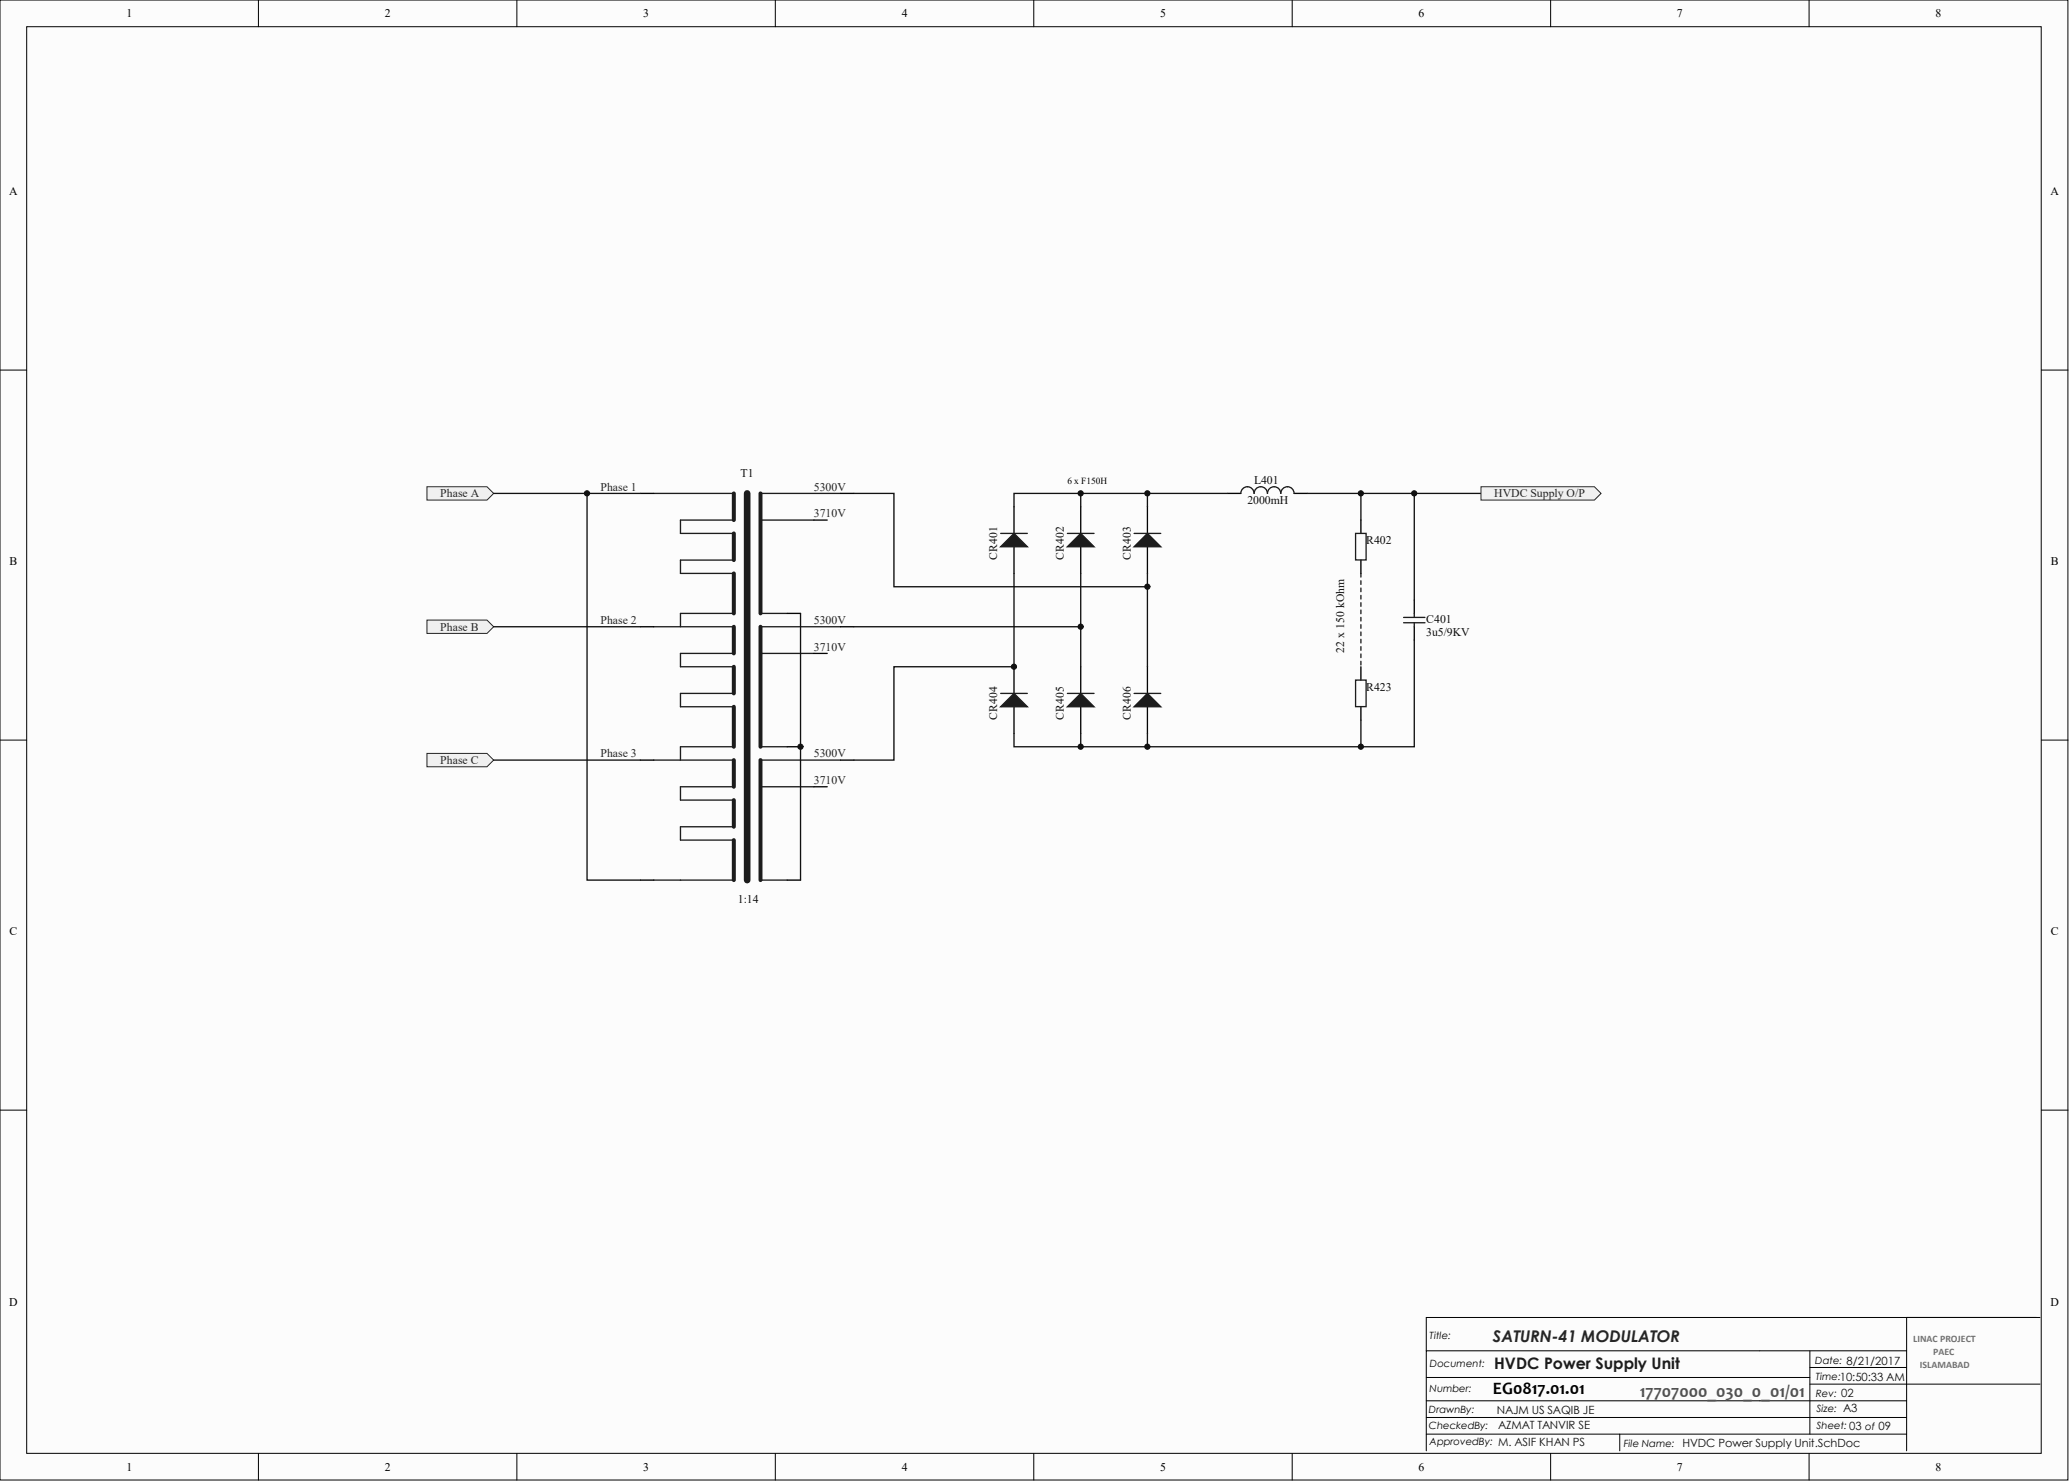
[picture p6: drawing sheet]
<svg xmlns="http://www.w3.org/2000/svg" width="656mm" height="470mm" viewBox="0 0 656 470" stroke-linecap="round" stroke-linejoin="round" font-family="sans-serif">
<g fill="#fcfcfc" stroke="#000" stroke-width=".32">
<path d="M0 0h655.2v469h-655.2z"/>
<path d="M8.5 8.5h638.2v452h-638.2z"/>
</g>
<g fill="none" stroke="#000" stroke-width=".32">
<path d="M81.9 0v8.5M163.8 0v8.5M245.6 0v8.5M327.5 0v8.5M409.4 0v8.5M491.3 0v8.5M573.2 0v8.5M0 117.3h8.5M646.8 117.3h8.4M0 234.5h8.5M646.8 234.5h8.4M0 351.8h8.5"/>
<path d="M646.8 351.8h8.4M645.3 417.5h-193.4v10.5M646.4 417.5h-42.3v42.2M451.9 436.5h121.5M573.4 438.6h73M573.4 428v26.5M573.4 433.3h30.7M604.1 428h-152.2v31.7M451.9 454.5h152.2M451.9 443.9h152.2M451.9 449.2h152.2M513.2 454.5v5.2"/>
<path d="M81.9 460.6v8.4M163.8 460.6v8.4M245.6 460.6v8.4M327.5 460.6v8.4M409.4 460.6v8.4M491.3 460.6v8.4M573.2 460.6v8.4"/>
</g>
<g fill="none" stroke="#000" stroke-width=".42">
<path d="M202.9 156.4h4.2M266.3 156.4h4.2M388.9 156.4h4.2M410 156.4h4.3M257.9 164.8h4.2M321.3 160.6v8.4M321.3 173.3v8.4M342.4 160.6v8.4M342.4 173.3v8.4M363.5 160.6v8.4M363.5 173.3v8.4M431.2 164.8v4.2"/>
<path d="M431.2 177.5v4.2M202.9 198.6h4.2M249.4 194.4h4.2M266.3 198.6h4.2M448.1 190.2v4.2M448.1 198.6v4.2M257.9 207.1h4.2M321.3 211.3v8.4M342.4 211.3v8.4M363.5 211.3v8.4M431.2 211.3v4.2M249.4 236.6h4.2"/>
<path d="M321.3 224v8.4M342.4 224v8.4M363.5 224v8.4M431.2 224v4.2M202.9 240.9h4.2M257.9 249.3h4.2M266.3 240.9h4.2M202.9 278.9h4.2M249.4 278.9h4.2"/>
</g>
<g fill="#1c1c1c" stroke="#1c1c1c" stroke-width=".42">
<path d="M317 173.3l4.3-4.3 4.2 4.3z"/>
<path d="M338.2 173.3l4.2-4.3 4.2 4.3z"/>
<path d="M359.3 173.3l4.2-4.3 4.3 4.3z"/>
<path d="M317 224l4.3-4.3 4.2 4.3z"/>
<path d="M338.2 224l4.2-4.3 4.2 4.3z"/>
<path d="M359.3 224l4.2-4.3 4.3 4.3z"/>
</g>
<g fill="none" stroke="#1c1c1c" stroke-width=".42">
<path d="M207.1 156.4h25.4M241 156.4h25.3M397.3 156.4a2.09 2.09 0 0 0-2.1-2.2 2.09 2.09 0 0 0-2.1 2.2M410 156.4a2.11 2.11 0 0 0-2.1-2.2 2.11 2.11 0 0 0-2.1 2.2 2.11 2.11 0 0 0-2.1-2.2 2.11 2.11 0 0 0-2.1 2.2 2.09 2.09 0 0 0-2.1-2.2 2.09 2.09 0 0 0-2.1 2.2M232.5 164.8h-16.9v4.2h16.9M232.5 177.5h-16.9v4.2h16.9M241 164.8h16.9M317 169h8.5M338.2 169h8.4M359.3 169h8.5M429.5 169h3.3v8.4h-3.3zM207.1 198.6h25.4"/>
<path d="M232.5 194.4h-16.9v4.2M241 194.4h8.4M241 198.6h25.3M444.7 195.6h6.8M444.7 197.3h6.8M448.1 194.4v1.2M448.1 197.3v1.3M232.5 219.7h-16.9v4.3h16.9M232.5 207.1h-16.9v4.2h16.9M241 207.1h16.9M317 219.7h8.5M338.2 219.7h8.4"/>
<path d="M359.3 219.7h8.5M429.5 215.5h3.3v8.4h-3.3zM232.5 236.6h-16.9v4.3M241 236.6h8.4M207.1 240.9h25.4M232.5 249.3h-16.9v4.2h16.9M241 240.9h25.3M241 249.3h16.9M207.1 278.9h25.4M232.5 262h-16.9v4.2h16.9M241 278.9h8.4"/>
</g>
<g fill="none" stroke="#0e0e0e" stroke-width=".42">
<path d="M186 156.4v122.5h16.9M270.5 156.4h12.7v29.5h80.3M342.4 156.4v4.2M363.5 156.4h25.4M414.3 156.4h54.9M431.2 156.4v8.4M448.1 156.4v33.8M321.3 160.6v-4.2h42.2v4.2M253.6 194.4v84.5M270.5 198.6h71.9M321.3 181.7v29.6h-38.1v29.6h-12.7M342.4 181.7v29.6"/>
<path d="M363.5 181.7v29.6M448.1 202.8v33.8h-16.9v-8.4M321.3 232.4v4.2h42.2v-4.2M342.4 232.4v4.2M363.5 236.6h67.7"/>
</g>
<path d="M431.2 181.7v29.6" fill="none" stroke="#1c1c1c" stroke-width=".42" stroke-dasharray="1.2 1.2"/>
<path d="M232.5 156.4v8.4M241 156.4v38M232.5 169v8.5M232.5 181.7v12.7M232.5 198.6v8.5M241 198.6v38M232.5 211.3v8.4M232.5 224v12.6M232.5 240.9v8.4M232.5 253.5v8.5M241 240.9v38M232.5 266.2v12.7" fill="none" stroke="#1c1c1c" stroke-width="1.3"/>
<path d="M236.7 156.4v122.5" fill="none" stroke="#1c1c1c" stroke-width="2.1"/>
<g fill="#f0f0f0" stroke="#262626" stroke-width=".32">
<path d="M135.3 154.2h19l2.1 2.2-2.1 2.1h-19z" fill-rule="evenodd"/>
<path d="M135.3 196.5h19l2.1 2.1-2.1 2.1h-19z" fill-rule="evenodd"/>
<path d="M135.3 238.7h19l2.1 2.2-2.1 2.1h-19z" fill-rule="evenodd"/>
<path d="M469.2 154.2h36l2.1 2.2-2.1 2.1h-36z" fill-rule="evenodd"/>
</g>
<path d="M156.4 156.4h46.5M156.4 198.6h46.5M156.4 240.9h46.5" fill="none" stroke="#0e0e0e" stroke-width=".42"/>
<g fill="#0e0e0e" stroke="#0e0e0e" stroke-width=".32">
<circle cx="186" cy="156.3" r=".82"/>
<circle cx="253.6" cy="236.6" r=".82"/>
<circle cx="321.3" cy="211.3" r=".82"/>
<circle cx="342.4" cy="236.6" r=".82"/>
<circle cx="342.4" cy="198.6" r=".82"/>
<circle cx="342.4" cy="156.3" r=".82"/>
<circle cx="363.5" cy="236.6" r=".82"/>
<circle cx="363.5" cy="185.9" r=".82"/>
<circle cx="363.5" cy="156.3" r=".82"/>
<circle cx="431.2" cy="236.6" r=".82"/>
<circle cx="431.2" cy="156.3" r=".82"/>
<circle cx="448.1" cy="156.3" r=".82"/>
</g>
<text font-size="5.5" x="473" y="441.8">EG0817.01.01</text>
<text font-size="5.5" fill="#535353" x="519.5" y="442.6">17707000_030_0_01/01</text>
<text font-size="5.1" fill="#262626" x="473" y="425.2">SATURN-41 MODULATOR</text>
<text font-size="5" fill="#1c1c1c" x="473.4" y="433.9">HVDC Power Supply Unit</text>
<g font-size="3.7">
<text x="40" y="5.4">1</text>
<text x="121.9" y="5.4">2</text>
<text x="203.8" y="5.4">3</text>
<text x="285.7" y="5.4">4</text>
<text x="367.6" y="5.4">5</text>
<text x="449.4" y="5.4">6</text>
<text x="531.3" y="5.4">7</text>
<text x="613.2" y="5.4">8</text>
<text x="2.9" y="61.9">A</text>
<text x="649.6" y="61.9">A</text>
<text x="3" y="179.2">B</text>
<text x="649.8" y="179.2">B</text>
<text x="3" y="296.4">C</text>
<text x="649.8" y="296.4">C</text>
<text x="2.9" y="413.7">D</text>
<text x="649.6" y="413.7">D</text>
<text x="40" y="466">1</text>
<text x="121.9" y="466">2</text>
<text x="203.8" y="466">3</text>
<text x="285.7" y="466">4</text>
<text x="367.6" y="466">5</text>
<text x="449.4" y="466">6</text>
<text x="531.3" y="466">7</text>
<text x="613.2" y="466">8</text>
</g>
<g font-size="3.7" fill="#262626">
<text x="190.2" y="155.4">Phase 1</text>
<text x="257.9" y="155.4">5300V</text>
<text x="139.5" y="157.6">Phase A</text>
<text x="473.5" y="157.6">HVDC Supply O/P</text>
<text x="257.9" y="163.9">3710V</text>
<text x="190.2" y="197.7">Phase 2</text>
<text x="257.9" y="197.7">5300V</text>
<text x="139.5" y="199.8">Phase B</text>
<text x="257.9" y="206.1">3710V</text>
<text x="190.2" y="239.9">Phase 3</text>
<text x="257.9" y="239.9">5300V</text>
<text x="139.5" y="242.1">Phase C</text>
<text x="257.9" y="248.4">3710V</text>
</g>
<g font-size="3.7" fill="#0e0e0e">
<text x="234.6" y="151.2">T1</text>
<text x="397.4" y="153.3">L401</text>
<text x="395.3" y="159.7">2000mH</text>
<text x="432.9" y="172.3">R402</text>
<text x="316" y="177.5" transform="rotate(-90 316 177.5)">CR401</text>
<text x="337.1" y="177.5" transform="rotate(-90 337.1 177.5)">CR402</text>
<text x="358.2" y="177.5" transform="rotate(-90 358.2 177.5)">CR403</text>
<text x="451.9" y="197.3">C401</text>
<text x="451.9" y="201.5">3u5/9KV</text>
<text x="425.9" y="207.1" transform="rotate(-90 425.9 207.1)">22 x 150 kOhm</text>
<text x="432.9" y="218.8">R423</text>
<text x="316" y="228.2" transform="rotate(-90 316 228.2)">CR404</text>
<text x="337.1" y="228.2" transform="rotate(-90 337.1 228.2)">CR405</text>
<text x="358.2" y="228.2" transform="rotate(-90 358.2 228.2)">CR406</text>
<text x="233.8" y="286">1:14</text>
</g>
<g font-size="3.6" fill="#0e0e0e">
<text x="474.3" y="448.1">NAJM US SAQIB JE</text>
<text x="474.7" y="452.7">AZMAT TANVIR SE</text>
</g>
<g font-size="3.2">
<text x="453" y="424.2">Title:</text>
<text x="453" y="433.2">Document:</text>
<text x="575.1" y="432.2">Date: 8/21/2017</text>
<text x="575.3" y="437.3">Time:10:50:33 AM</text>
<text x="453" y="441.1">Number:</text>
<text x="575.3" y="442.5">Rev: 02</text>
<text x="452.7" y="447.6">DrawnBy:</text>
<text x="575.5" y="447.4">Size: A3</text>
<text x="452.7" y="452.7">CheckedBy:</text>
<text x="575.5" y="452.9">Sheet: 03 of 09</text>
<text x="453" y="458">ApprovedBy: M. ASIF KHAN PS</text>
<text x="514.5" y="458.6">File Name: HVDC Power Supply Unit.SchDoc</text>
</g>
<g font-size="3.1" fill="#727272">
<text x="606.2" y="425.1">LINAC PROJECT</text>
<text x="612.5" y="429.3">PAEC</text>
<text x="608.3" y="433.6">ISLAMABAD</text>
</g>
<text font-size="3" x="338.2" y="153.5">6 x F150H</text>
</svg>
